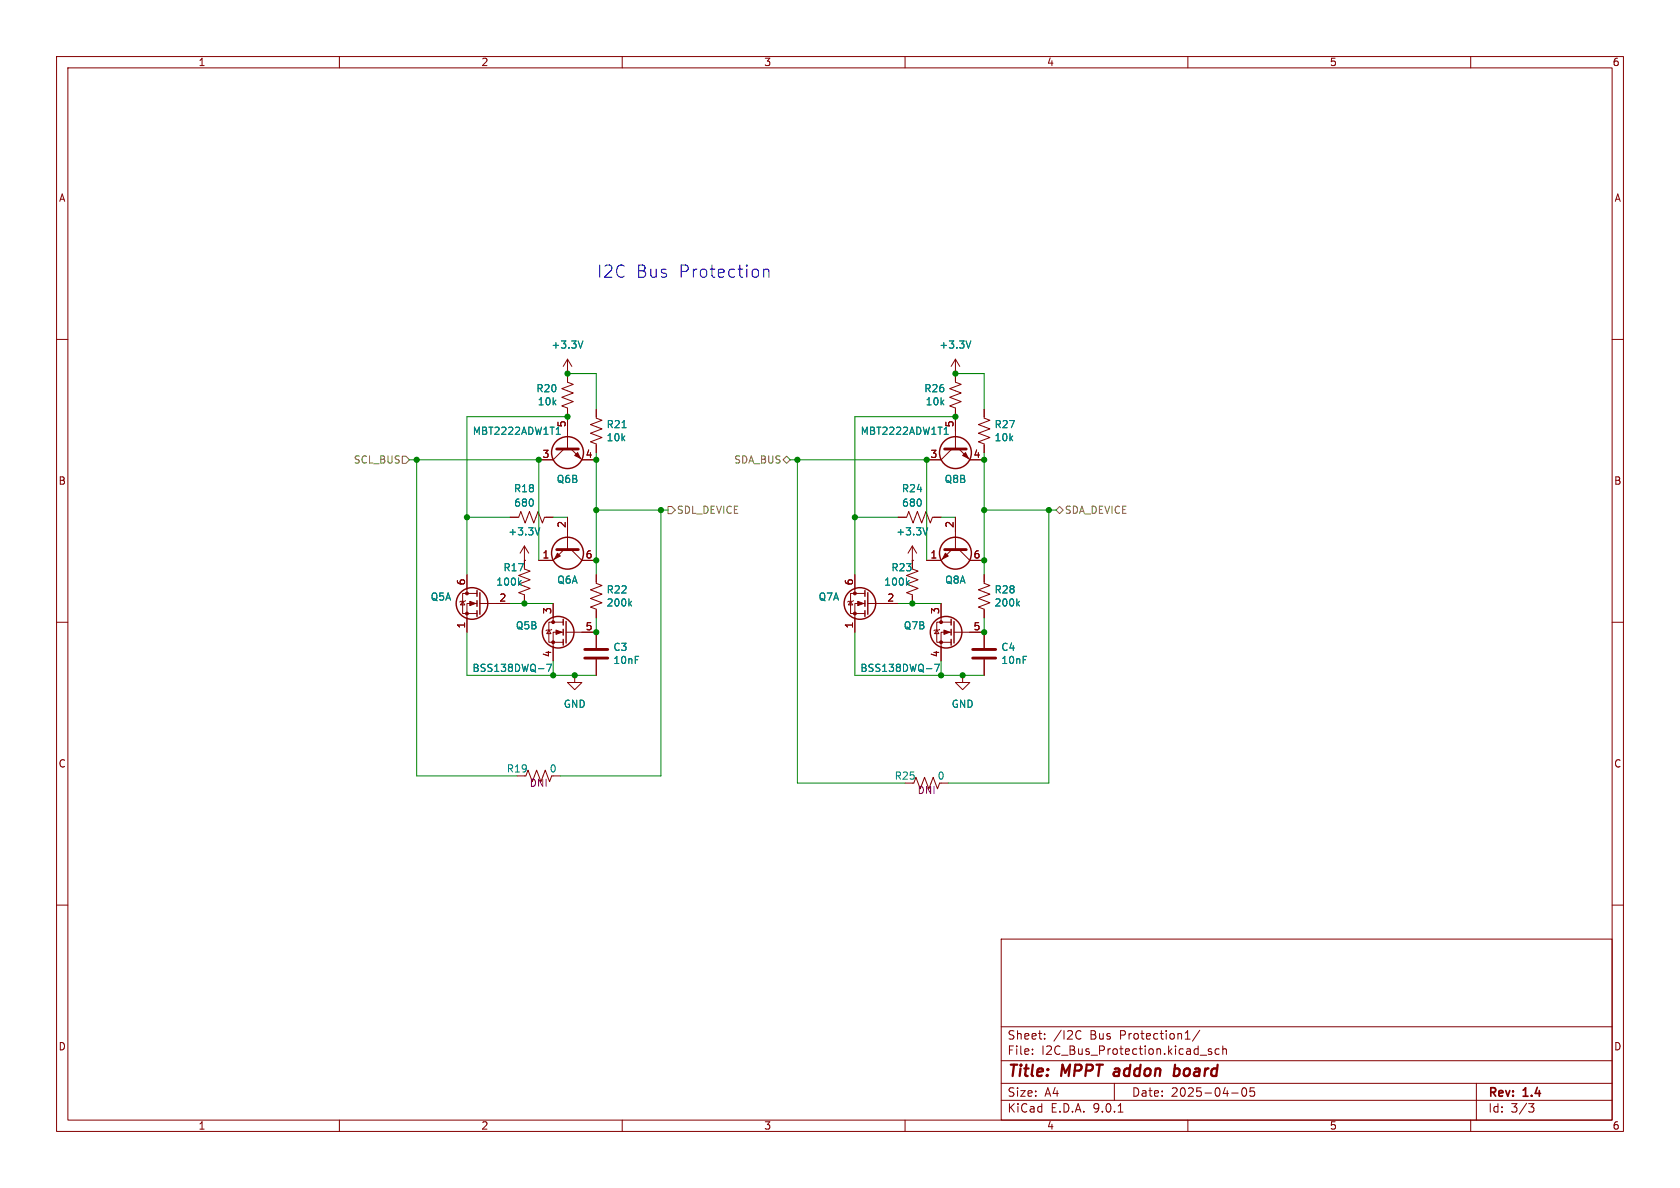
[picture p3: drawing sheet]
<svg xmlns="http://www.w3.org/2000/svg" width="297mm" height="210mm" viewBox="0 0 297 210" stroke-linecap="round" stroke-linejoin="round" font-family="sans-serif">
<path d="M0 0h297v210h-297z" fill="#fff" stroke="#fff" stroke-width=".18"/>
<g fill="none" stroke="#840000" stroke-width=".18">
<path d="M10 10h277v190h-277zM12 12h273v186h-273zM60 10v2M110 10v2M160 10v2M210 10v2M260 10v2M10 60h2M99.7 79.4l-1.9 1.9h-2.6M100.3 63.5v4.1l1 .3-2 .8 2 .8-2 .7 2 .8-2 .8 1 .3v7.3M100.3 66h.1M100.3 63.5l-.7 1.3"/>
<path d="M100.3 63.5l.8 1.3M101 79.4l1.9 1.9h2.5M105.4 72.4v1.5l1 .4-2 .8 2 .7-2 .8 2 .7-2 .8 1 .4v1.5M168.3 79.4l-1.9 1.9h-2.6M168.9 66h.1M168.9 63.5v4.1l1 .3-2 .8 2 .8-2 .7 2 .8-2 .8 1 .3v7.3M168.9 63.5l-.8 1.3M168.9 63.5l.8 1.3M169.5 79.4l1.9 1.9h2.6M174 72.4v1.5l1 .4-2 .8 2 .7-2 .8 2 .7-2 .8 1 .4v1.5M285 60h2M90.2 91.4h1.5l.4-1 .7 2.1 .8-2.1 .8 2.1 .7-2.1 .8 2.1 .4-1.1h1.5"/>
<path d="M92.7 99.1h.1M92.7 96.5l-.8 1.3M92.7 96.5l.8 1.3M92.7 96.5v3.8M99.7 97.2l-1.9 1.9h-2.6M100.3 91.4v5.8M101 97.2l1.9 1.9h2.5M158.7 91.4h1.6l.4-1 .7 2.1 .8-2.1 .7 2.1 .8-2.1 .8 2.1 .3-1.1h1.6M161.3 99.1h.1M161.3 96.5v3.8M161.3 96.5l-.8 1.3M161.3 96.5l.8 1.3"/>
<path d="M168.3 97.2l-1.9 1.9h-2.6M168.9 91.4v5.8M169.5 97.2l1.9 1.9h2.6M10 110h2M81.8 106.3l.4 .6h-.8zM82.3 106.2l-.1 .1h-.8l-.1 .1M82.5 101.6v3.3M84.3 104.9h-2.5v3.6h2.5M84.3 106.7h-1.8v5.1M84.8 106.7h5.4M92.7 100.6l1 .4-2 .7 2 .8-2 .8 2 .7-2 .8 1 .4v1.5M97 111.4l.4 .6h-.8z"/>
<path d="M97.5 111.3l-.1 .1h-.8l-.1 .1M97.8 106.7v3.3M99.6 110h-2.6v3.5h2.6M99.6 111.8h-1.8v5M100.1 111.8h5.3v2.8M101.6 119.4v1.3h1.3l-1.3 1.2-1.3-1.2h1.3M101.6 119.4h.1M105.4 101.6v1.5l1 .4-2 .8 2 .7-2 .8 2 .8-2 .7 1 .4v1.5M105.4 116.6v2.8M150.4 106.3l.3 .6h-.7zM150.9 106.2l-.2 .1h-.7l-.1 .1M151.1 101.6v3.3"/>
<path d="M152.9 104.9h-2.5v3.6h2.5M152.9 106.7h-1.8v5.1M153.4 106.7h5.3M161.3 100.6l1 .4-2 .7 2 .8-2 .8 2 .7-2 .8 1 .4v1.5M165.6 111.4l.4 .6h-.8zM166.1 111.3l-.1 .1h-.8l-.1 .1M166.4 106.7v3.3M168.1 110h-2.5v3.5h2.5M168.1 111.8h-1.7v5M168.7 111.8h5.3v2.8M170.2 119.4v1.3h1.2l-1.2 1.2-1.3-1.2h1.3M170.2 119.4h.1"/>
<path d="M174 101.6v1.5l1 .4-2 .8 2 .7-2 .8 2 .8-2 .7 1 .4v1.5M174 116.6v2.8M285 110h2M93 137.2l.3-1.1 .8 2.1 .8-2.1 .7 2.1 .8-2.1 .8 2.1 .3-1M97.8 137.2h1.3M161.5 138.4l.4-1 .8 2 .7-2 .8 2 .8-2 .7 2 .4-1M166.4 138.4h1.2M10 160h2M177 166h108v32h-108zM285 160h2M60 198v2M110 198v2"/>
<path d="M160 198v2M177 194.5h108M177 191.5h108M177 187.5h108M177 181.5h108M182.5 186.3v.1M182.5 185.5v.1M184.7 183.6v.1M184.7 182.8v.1M190.7 182.2l.4 .1M191.1 183.6l-.4 .1M197 191.5v3"/>
<path d="M197.7 196.6h.8M209.5 183.7h.9M210 198v2M212.1 182.1l-1.3 2M212.2 186.5h1.1M214.2 185.5l-.4-.1-.2 .2 .1 .2 .5 .2v.3h-.6M215.5 185.5l-.4-.1-.3 .3v.4l.2 .2h.5M216.2 185.5l.2-.1 .3 .1 .1 .9M216.2 184.9v1.5M217.7 193.2h1.2M219.7 192.4l.2-.1a.81 .81 0 0 1 .6 .6 .81 .81 0 0 1-.3 .8l-.2 .1a.81 .81 0 0 1-.3-1.4zM221.7 192.3h-.7v.7l.2-.1h.5l.1 .3-.1 .5-.2 .1-.5-.1"/>
<path d="M260 198v2M261 191.5v6.5M270.2 195.1h1l-.5 .6 .4 .1 .1 .5-.3 .3h-.4"/>
</g>
<path d="M197 189.5l-.1 .4 .2 .3M207.6 189l.2-.1 .6 .1M207.7 188.2l-.2 2M208.4 190a.66 .66 0 0 1-.9 .1" fill="none" stroke="#840000" stroke-width=".4"/>
<path d="M98.4 79.4h3.8M167 79.4h3.8M98.4 97.2h3.8M167 97.2h3.8M103.4 114.8h4M103.4 116.3h4M172 114.8h4M172 116.3h4" fill="none" stroke="#840000" stroke-width=".51"/>
<g fill="none" stroke="#840000" stroke-width=".25">
<path d="M84.3 104.4v1M84.3 106.2v1M84.3 108v1M84.8 104.8v3.8M99.6 109.5v1M99.6 111.3v1M99.6 113v1M100.1 109.9v3.8M152.9 104.4v1M152.9 106.2v1M152.9 108v1M153.4 104.8v3.8"/>
<path d="M168.1 109.5v1M168.1 111.3v1M168.1 113v1M168.7 109.9v3.8"/>
<circle cx="100.3" cy="97.8" r="2.82"/>
<circle cx="100.3" cy="80" r="2.82"/>
<circle cx="168.9" cy="80" r="2.82"/>
<circle cx="168.9" cy="97.8" r="2.82"/>
<circle cx="83.4" cy="106.7" r="2.79"/>
<circle cx="98.7" cy="111.8" r="2.79"/>
<circle cx="152" cy="106.7" r="2.79"/>
<circle cx="167.3" cy="111.8" r="2.79"/>
</g>
<g fill="#840000" stroke="#840000" stroke-width=".18">
<path d="M101.6 80.5l.5-.5 .5 1z"/>
<path d="M167.1 97.8l.5 .5-1 .5z"/>
<path d="M151.6 106.3l1.1 .4-1.1 .4z"/>
<path d="M166.9 111.4l1 .4-1 .3z"/>
<path d="M98.6 97.8l.5 .5-1.1 .5z"/>
<path d="M98.3 111.4l1 .4-1 .3z"/>
<path d="M83.1 106.3l1 .4-1 .4z"/>
<path d="M170.7 80l.5 1-1-.5z"/>
<circle cx="151.1" cy="104.9" r=".25"/>
<circle cx="151.1" cy="108.5" r=".25"/>
<circle cx="166.4" cy="110" r=".25"/>
<circle cx="166.4" cy="113.5" r=".25"/>
<circle cx="97.8" cy="110" r=".25"/>
<circle cx="97.8" cy="113.5" r=".25"/>
<circle cx="82.5" cy="104.9" r=".25"/>
<circle cx="82.5" cy="108.5" r=".25"/>
</g>
<g fill="none" stroke="#008484" stroke-width=".18">
<path d="M98.3 76.8h.8M98.7 75.5v1.3M103.1 60.3l-.5 1.2M110 75.6h.7M166.9 76.8h.7M167.3 75.5v1.3M171.6 60.3l-.4 1.2M95.4 93.3l-.4 1.3M164 93.3l-.4 1.3M91.8 103l.4 .4M92.2 102.6l-.5 .5M96.7 117.4h.8l-.5 1.3"/>
<path d="M111.3 106.6l.4 .5M111.7 106.3l-.5 .5M160.4 103l.3 .4M160.7 102.6l-.4 .5M165.2 117.4h.9l-.6 1.3M179.9 106.6l.3 .5M180.2 106.3l-.4 .5"/>
</g>
<path d="M71.1 80.6h.7l.6 .7-.6 .6h-.7zM118.1 89.5h.6l.7 .7-.7 .6h-.6zM138.4 81.3l.7-.7 .6 .7-.6 .6zM186.7 90.2l.6-.7 .7 .7-.7 .6z" fill="none" stroke="#848400" stroke-width=".18"/>
<g fill="none" stroke="#008400" stroke-width=".18">
<path d="M100.3 66h5.1v6.4M100.3 73.7h-17.8v27.9M168.9 66h5.1v6.4M168.9 73.7h-17.8v27.9M72.4 81.3h22.8v17.8M73.7 81.3v55.9h17.7M82.5 91.4h7.7M97.8 91.4h2.5M105.4 80v21.6M105.4 90.2h12.7M116.8 90.2v47h-17.7M139.7 81.3h24.1v17.8"/>
<path d="M141 81.3v57.1h19M151.1 91.4h7.6M166.4 91.4h2.5M174 80v21.6M174 90.2h12.7M185.4 90.2v48.2h-17.8M82.5 111.8v7.6h22.9M90.2 106.7h7.6M97.8 116.8v2.6M105.4 109.2v2.6M151.1 111.8v7.6h22.9M158.7 106.7h7.7"/>
<path d="M166.4 116.8v2.6M174 109.2v2.6"/>
</g>
<path d="M135 47.6v1.4M135 47.8a.54 .54 0 0 1 .9 .1v1.1" fill="none" stroke="#0000c2" stroke-width=".18"/>
<g fill="#008400" stroke="#008400" stroke-width=".18">
<circle cx="100.3" cy="66" r=".46"/>
<circle cx="100.3" cy="73.7" r=".46"/>
<circle cx="105.4" cy="99.1" r=".46"/>
<circle cx="116.8" cy="90.2" r=".46"/>
<circle cx="105.4" cy="81.3" r=".46"/>
<circle cx="166.4" cy="119.4" r=".46"/>
<circle cx="174" cy="99.1" r=".46"/>
<circle cx="174" cy="111.8" r=".46"/>
<circle cx="161.3" cy="106.7" r=".46"/>
<circle cx="170.2" cy="119.4" r=".46"/>
<circle cx="105.4" cy="111.8" r=".46"/>
<circle cx="105.4" cy="90.2" r=".46"/>
<circle cx="97.8" cy="119.4" r=".46"/>
<circle cx="101.6" cy="119.4" r=".46"/>
<circle cx="82.5" cy="91.4" r=".46"/>
<circle cx="73.7" cy="81.3" r=".46"/>
<circle cx="95.2" cy="81.3" r=".46"/>
<circle cx="92.7" cy="106.7" r=".46"/>
<circle cx="163.8" cy="81.3" r=".46"/>
<circle cx="141" cy="81.3" r=".46"/>
<circle cx="151.1" cy="91.4" r=".46"/>
<circle cx="185.4" cy="90.2" r=".46"/>
<circle cx="168.9" cy="66" r=".46"/>
<circle cx="168.9" cy="73.7" r=".46"/>
<circle cx="174" cy="81.3" r=".46"/>
<circle cx="174" cy="90.2" r=".46"/>
</g>
<g font-size="3" fill="#0000c2">
<text x="105.4" y="49.3">I2C</text>
<text x="112.3" y="49.3">Bus</text>
<text x="119.9" y="49.3">Protection</text>
</g>
<g font-size="2.8" fill="#840000">
<text x="178" y="190.9">Title:</text>
<text x="187.7" y="190.9">MPPT</text>
<text x="197.8" y="190.9">addon</text>
<text x="209.2" y="190.9">board</text>
</g>
<g font-size="2.1" fill="#840000">
<text x="178" y="184">Sheet:</text>
<text x="186.2" y="184">/I2C</text>
<text x="192.7" y="184">Bus</text>
<text x="198.1" y="184">Protection1/</text>
<text x="178" y="186.7">File:</text>
<text x="184.1" y="186.7">I2C_Bus_Protection.kicad_sch</text>
<text x="178" y="196.9">KiCad</text>
<text x="178" y="194.1">Size:</text>
<text x="184.7" y="194.1">A4</text>
<text x="185.7" y="196.9">E.D.A.</text>
<text x="193.3" y="196.9">9.0.1</text>
<text x="200" y="194.1">Date:</text>
<text x="207" y="194.1">2025-04-05</text>
<text x="263" y="194.3">Rev:</text>
<text x="263" y="196.9">Id:</text>
<text x="267.1" y="196.9">3/3</text>
<text x="269.4" y="194.3">1.4</text>
</g>
<g font-size="1.8" fill="#840000">
<text x="35" y="11.9">1</text>
<text x="85" y="11.9">2</text>
<text x="135" y="11.9">3</text>
<text x="185" y="11.9">4</text>
<text x="235" y="11.9">5</text>
<text x="285" y="11.9">6</text>
<text x="10.3" y="35.9">A</text>
<text x="285.3" y="35.9">A</text>
<text x="100.1" y="75.6" transform="rotate(-90 100.1 75.6)">5</text>
<text x="168.7" y="75.6" transform="rotate(-90 168.7 75.6)">5</text>
<text x="95.8" y="81">3</text>
<text x="103.4" y="81">4</text>
<text x="164.4" y="81">3</text>
<text x="172" y="81">4</text>
<text x="10.3" y="85.9">B</text>
<text x="285.3" y="85.9">B</text>
<text x="100.1" y="93.4" transform="rotate(-90 100.1 93.4)">2</text>
<text x="168.7" y="93.4" transform="rotate(-90 168.7 93.4)">2</text>
<text x="95.8" y="98.8">1</text>
<text x="103.4" y="98.8">6</text>
<text x="164.4" y="98.8">1</text>
<text x="172" y="98.8">6</text>
<text x="82.3" y="103.6" transform="rotate(-90 82.3 103.6)">6</text>
<text x="88.2" y="106.4">2</text>
<text x="150.9" y="103.6" transform="rotate(-90 150.9 103.6)">6</text>
<text x="156.8" y="106.4">2</text>
<text x="82.3" y="111.2" transform="rotate(-90 82.3 111.2)">1</text>
<text x="97.5" y="108.7" transform="rotate(-90 97.5 108.7)">3</text>
<text x="103.4" y="111.5">5</text>
<text x="150.9" y="111.2" transform="rotate(-90 150.9 111.2)">1</text>
<text x="166.1" y="108.7" transform="rotate(-90 166.1 108.7)">3</text>
<text x="172" y="111.5">5</text>
<text x="97.5" y="116.3" transform="rotate(-90 97.5 116.3)">4</text>
<text x="166.1" y="116.3" transform="rotate(-90 166.1 116.3)">4</text>
<text x="10.3" y="135.9">C</text>
<text x="285.3" y="135.9">C</text>
<text x="10.3" y="185.9">D</text>
<text x="285.3" y="185.9">D</text>
<text x="35" y="199.9">1</text>
<text x="85" y="199.9">2</text>
<text x="135" y="199.9">3</text>
<text x="185" y="199.9">4</text>
<text x="235" y="199.9">5</text>
<text x="285" y="199.9">6</text>
</g>
<g font-size="1.8" fill="#008484">
<text x="97.4" y="61.8">+3.3V</text>
<text x="166" y="61.8">+3.3V</text>
<text x="94.7" y="69.5">R20</text>
<text x="95" y="71.9">10k</text>
<text x="163.3" y="69.5">R26</text>
<text x="163.5" y="71.9">10k</text>
<text x="83.5" y="77.1">MBT2222ADW1T1</text>
<text x="107.1" y="75.9">R21</text>
<text x="152.1" y="77.1">MBT2222ADW1T1</text>
<text x="175.7" y="75.9">R27</text>
<text x="107.1" y="78.2">10k</text>
<text x="175.7" y="78.2">10k</text>
<text x="90.8" y="87.2">R18</text>
<text x="90.8" y="89.8">680</text>
<text x="98.3" y="85.6">Q6B</text>
<text x="159.3" y="87.2">R24</text>
<text x="159.4" y="89.8">680</text>
<text x="166.9" y="85.6">Q8B</text>
<text x="89.8" y="94.8">+3.3V</text>
<text x="158.3" y="94.8">+3.3V</text>
<text x="88.9" y="101.2">R17</text>
<text x="157.5" y="101.2">R23</text>
<text x="76" y="106.4">Q5A</text>
<text x="87.6" y="103.7">100k</text>
<text x="98.4" y="103.4">Q6A</text>
<text x="107.1" y="105.1">R22</text>
<text x="107.1" y="107.4">200k</text>
<text x="144.6" y="106.4">Q7A</text>
<text x="156.2" y="103.7">100k</text>
<text x="167" y="103.4">Q8A</text>
<text x="175.7" y="105.1">R28</text>
<text x="175.7" y="107.4">200k</text>
<text x="91.1" y="111.5">Q5B</text>
<text x="159.7" y="111.5">Q7B</text>
<text x="83.4" y="119">BSS138DWQ-7</text>
<text x="108.3" y="115.3">C3</text>
<text x="108.3" y="117.6">10nF</text>
<text x="152" y="119">BSS138DWQ-7</text>
<text x="176.9" y="115.3">C4</text>
<text x="176.9" y="117.6">10nF</text>
<text x="99.6" y="125.3">GND</text>
<text x="168.1" y="125.3">GND</text>
<text x="89.5" y="136.8">R19</text>
<text x="97.1" y="136.8">0</text>
<text x="158.1" y="138">R25</text>
<text x="165.7" y="138">0</text>
</g>
<g font-size="1.8" fill="#848400">
<text x="62.4" y="82.1">SCL_BUS</text>
<text x="129.7" y="82.1">SDA_BUS</text>
<text x="119.6" y="91">SDL_DEVICE</text>
<text x="188.2" y="91">SDA_DEVICE</text>
</g>
<g font-size="1.8" fill="#840084">
<text x="93.5" y="139.3">DNI</text>
<text x="162.1" y="140.6">DNI</text>
</g>
</svg>
